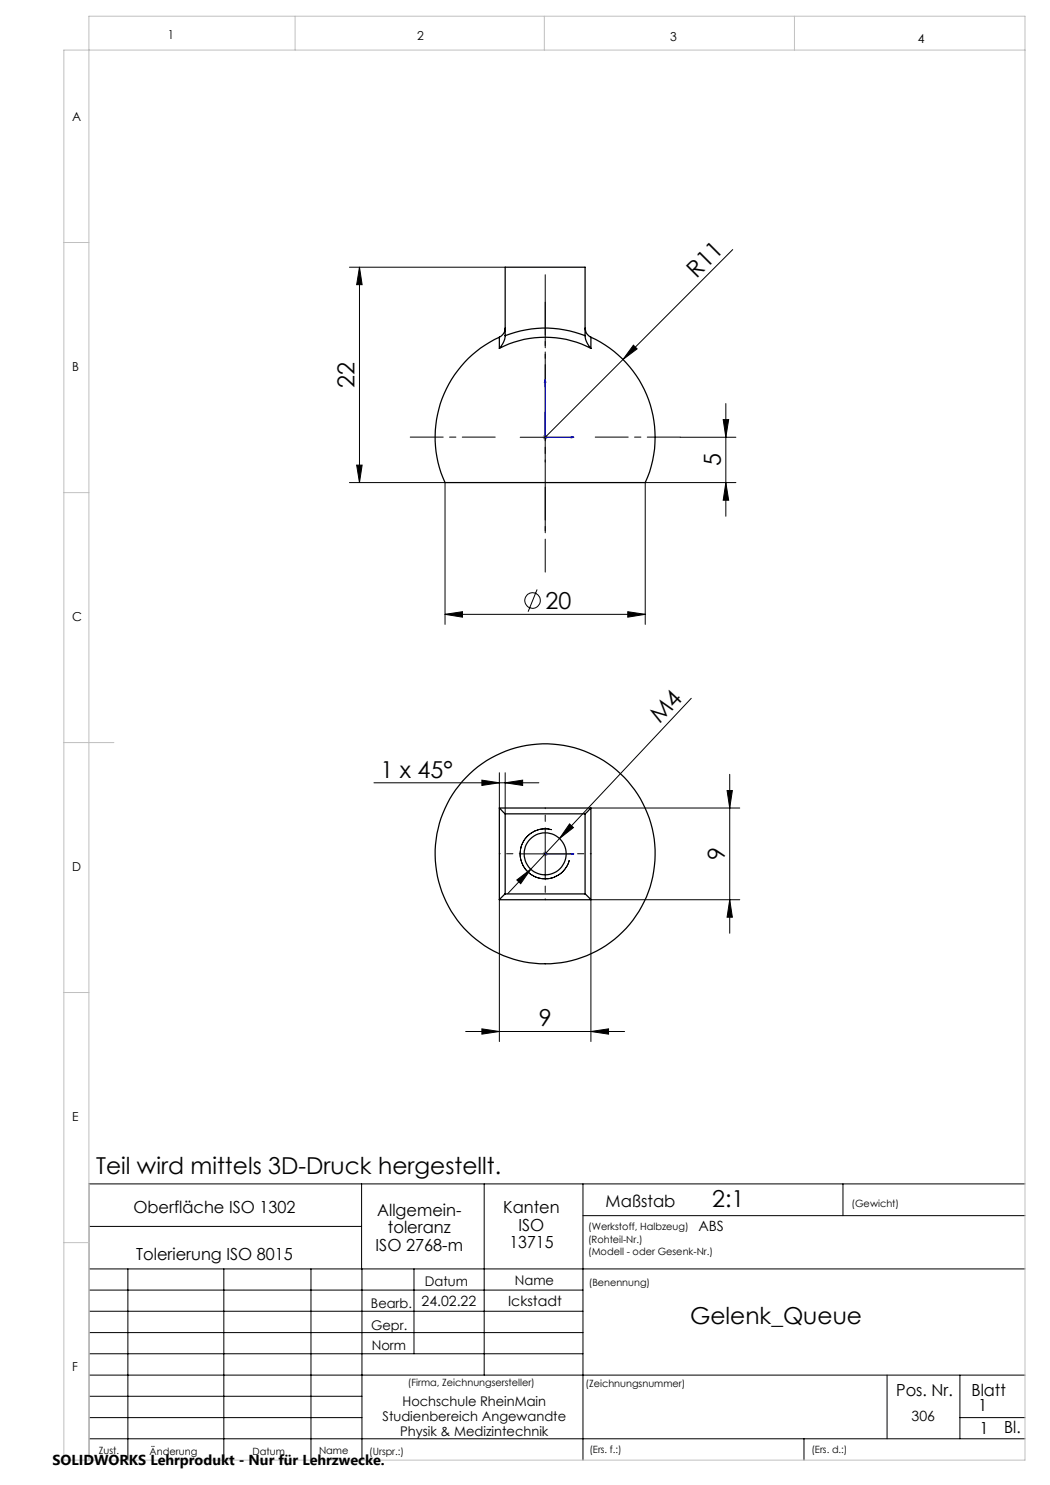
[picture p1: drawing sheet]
<svg xmlns="http://www.w3.org/2000/svg" width="210mm" height="297mm" viewBox="0 0 210 297" stroke-linecap="round" stroke-linejoin="round" font-family="sans-serif">
<g fill="none" stroke="#000" stroke-width=".2">
<path d="M69.9 53.4h31.1M71.9 53.4v43.1M71.9 53.4l.5 3.5h-1.1zM146.5 49.9l-37.5 37.6M126.7 69l.7 .8-2.8 2.1zM69.9 96.5h19.1v28.4M71.3 93h1.1l-.5 3.5zM104 87.5h10M109 82.4v10M136 87.5h11.2M144.6 83.9h1.1l-.5 3.6zM145.2 80.7v22.6"/>
<path d="M145.2 96.5l.5 3.5h-1.1zM147.2 96.5h-18.2v28.4M107.4 117.9l-1.8 4.4M89 122.9l3.5-.6v1.1zM89 122.9h40M125.6 122.3l3.4 .6-3.4 .5zM138.3 139.7l-32.1 34.1M74.8 156.6h33M96.4 156l3.5 .6-3.5 .5zM99.9 154.5v7.1M101 156.6l3.5-.6v1.1zM101 154.5v8.3"/>
<path d="M145.4 158.1h1.1l-.6 3.5zM145.9 154.9v31.8M99.9 179.9v28.4M103.4 176l2.8-2.2-2.1 2.9zM104 170.8h10M106.2 173.8l-4.7 4.9M109 165.8v10M110.3 165.9a5 5 0 0 0-6.1 3.6 5 5 0 0 0 3.5 6.1 5 5 0 0 0 6.1-3.6M113.9 164.8l.8 .7-2.8 2.2zM118.2 161.6h29.8M145.9 179.9l.6 3.5h-1.1zM148 179.9h-29.8v28.4"/>
<path d="M93.1 206.3h31.8M96.4 205.8l3.5 .5-3.5 .5zM118.2 206.3l3.5-.5v1zM72.3 236.8v17M96.8 236.8v38.2M116.6 236.8v55.2M168.6 236.8v6.3M205 236.8h-187.2v55.2M17.8 253.8h187.2M17.8 258h98.8M17.8 245.3h54.5M25.6 253.8v38.2"/>
<path d="M44.8 253.8v38.2M62.2 253.8v38.2M72.4 253.8v38.2M82.8 253.8v17M116.6 243.1h88.4M17.8 270.8h98.8M17.8 266.5h98.8M17.8 262.3h98.8M17.8 279.3h54.6M17.8 275h187.2M177.4 275v12.8M192 275v12.8"/>
<path d="M17.8 287.8h187.2M17.8 283.5h54.6M160.8 287.8v4.2M192 283.5h13"/>
<circle cx="106.5" cy="120.1" r="1.55"/>
</g>
<path d="M109 75.9l.2 .6h-.3zM109 75.9v11.6h5.8M114.2 87.3l.6 .2-.6 .1zM108.9 170.8h.3zM109 170.8h.1M109 170.8h5.8M114.8 170.8h-.6h.6" fill="none" stroke="#00f" stroke-width=".2"/>
<path d="M108.5 87.5h1M108.7 87.1l.7 .7M109 87v.9M109.4 87.1l-.7 .7M108.5 170.8h1M108.7 170.4l.7 .7M109 170.3v1M109.4 170.4l-.7 .7" fill="none" stroke="#808080" stroke-width=".2"/>
<path d="M109 106.2v-51.3" fill="none" stroke="#000" stroke-width=".2" stroke-dasharray="15.2 1.3 1.3 1.3" stroke-dashoffset="1.1"/>
<path d="M109 77.4v-17M99 87.4h-17M109 97.4v17M119 87.4h17" fill="none" stroke="#000" stroke-width=".2" stroke-dasharray="15.2 1.3 1.3 1.3" stroke-dashoffset="8.6"/>
<path d="M59 3.2v6.8M108.9 3.2v6.8M158.9 3.2v6.8M205 10h-192.2v282h192.2v-288.8h-187.2v288.8M12.8 48.5h5M12.8 98.5h5M12.8 148.5h10M12.8 198.5h5M12.8 248.5h5" fill="none" stroke="#c0c0c0" stroke-width=".2"/>
<path d="M104 170.7h-4.2M109 165.7v-4.2M109 175.7v4.2M114 170.7h4.2" fill="none" stroke="#000" stroke-width=".2" stroke-dasharray="15.2 1.3 1.3 1.3" stroke-dashoffset="15"/>
<g fill="#00f">
<path d="M114.2 87.3l.6 .2-.6 .1zM109 75.9l.2 .6h-.3z"/>
<path d="M114.2 170.8h.6zM108.9 170.8h.3z"/>
</g>
<g fill="#000">
<path d="M126.7 69l.7 .8-2.8 2.1z"/>
<path d="M71.9 53.4l.5 3.5h-1.1zM71.3 93h1.1l-.5 3.5zM144.6 83.9h1.1l-.5 3.6zM145.2 96.5l.5 3.5h-1.1zM145.4 158.1h1.1l-.6 3.5zM145.9 179.9l.6 3.5h-1.1z"/>
<path d="M89 122.9l3.5-.6v1.1zM125.6 122.3l3.4 .6-3.4 .5z"/>
<path d="M101 156.6l3.5-.6v1.1zM96.4 156l3.5 .6-3.5 .5z"/>
<path d="M103.4 176l.7 .7 2.1-2.9zM113.9 164.8l-2 2.9 2.8-2.2z"/>
<path d="M118.2 206.3l3.5-.5v1zM96.4 205.8l3.5 .5-3.5 .5z"/>
</g>
<g fill="none" stroke="#000" stroke-width=".25">
<path d="M99.9 67.4a21.7 21.7 0 0 0-10.8 29.1h39.8a21.5 21.5 0 0 0-1.1-20.5 22.2 22.2 0 0 0-9.6-8.6M99.9 69.7a20 20 0 0 1 18.3 0M99.9 67.4v2.3M101 65.6a2.01 2.01 0 0 1-1.1 1.8M101 67.1l-.2 1.2-.9 1.4M101 67.1a21.7 21.7 0 0 1 16 0M101 67.1v-13.7h16v13.7M117 65.6a2.01 2.01 0 0 0 1.2 1.8M117 67.1l.3 1.2 .9 1.4M118.2 67.4v2.3M99.9 161.6l1.1 1.2M99.9 161.6h18.3"/>
<path d="M99.9 161.6v18.3M99.9 179.9h18.3M101 178.8l-1.1 1.1M101 162.8v16M101 178.8h16M101 162.8h16M117 178.8l1.2 1.1M117 162.8v16M118.2 161.6l-1.2 1.2M118.2 161.6v18.3"/>
<circle cx="109" cy="170.8" r="22"/>
<circle cx="109" cy="170.8" r="4.2"/>
</g>
<g font-size="4.7">
<text x="139.3" y="55.8" transform="rotate(-45 139.3 55.8)">R11</text>
<text x="70.9" y="77.6" transform="rotate(-90 70.9 77.6)">22</text>
<text x="144.2" y="93.3" transform="rotate(-90 144.2 93.3)">5</text>
<text x="109.1" y="121.8">20</text>
<text x="131.9" y="144.9" transform="rotate(-47 131.9 144.9)">M4</text>
<text x="76.1" y="155.5">1 x 45°</text>
<text x="144.9" y="172" transform="rotate(-90 144.9 172)">9</text>
<text x="107.8" y="205.3">9</text>
<text x="19.2" y="234.9">Teil wird mittels 3D-Druck hergestellt.</text>
<text x="142.5" y="241.5">2:1</text>
<text x="138" y="264.7">Gelenk_Queue</text>
</g>
<g font-size="3.3">
<text x="26.7" y="242.7">Oberfläche ISO 1302</text>
<text x="75.4" y="243.2">Allgemein-</text>
<text x="100.6" y="242.7">Kanten</text>
<text x="121.1" y="241.4">Maßstab</text>
<text x="27.2" y="251.9">Tolerierung ISO 8015</text>
<text x="75.1" y="250.2">ISO 2768-m</text>
<text x="77.6" y="246.7">toleranz</text>
<text x="101.9" y="249.7">13715</text>
<text x="103.7" y="246.2">ISO</text>
<text x="179.2" y="279.2">Pos. Nr.</text>
<text x="194.3" y="279.2">Blatt</text>
<text x="195.7" y="282.1">1</text>
<text x="195.9" y="286.9">1</text>
<text x="200.8" y="286.7">Bl.</text>
</g>
<text font-size="2.9" x="10.5" y="292.9">SOLIDWORKS Lehrprodukt - Nur für Lehrzwecke.</text>
<g font-size="2.8">
<text x="139.7" y="246.2">ABS</text>
<text x="84.3" y="261.1">24.02.22</text>
<text x="101.6" y="261.1">Ickstadt</text>
<text x="182.3" y="284.2">306</text>
</g>
<g font-size="2.7">
<text x="85" y="257.2">Datum</text>
<text x="103" y="257.1">Name</text>
<text x="74.2" y="261.6">Bearb.</text>
<text x="74.2" y="265.9">Gepr.</text>
<text x="74.3" y="270.1">Norm</text>
<text x="80.5" y="281.1">Hochschule RheinMain</text>
<text x="76.5" y="284.1">Studienbereich Angewandte</text>
<text x="80" y="287.1">Physik &amp; Medizintechnik</text>
</g>
<g font-size="2.5">
<text x="33.6" y="7.8">1</text>
<text x="83.4" y="8.1">2</text>
<text x="134" y="8.2">3</text>
<text x="183.6" y="8.5">4</text>
<text x="14.5" y="24.2">A</text>
<text x="14.5" y="74.2">B</text>
<text x="14.5" y="124.2">C</text>
<text x="14.5" y="174.2">D</text>
<text x="14.5" y="224.2">E</text>
<text x="14.5" y="274.2">F</text>
</g>
<g font-size="2">
<text x="170.3" y="241.4">(Gewicht)</text>
<text x="117.6" y="246.1">(Werkstoff, Halbzeug)</text>
<text x="117.6" y="248.6">(Rohteil-Nr.)</text>
<text x="117.6" y="251.1">(Modell - oder Gesenk-Nr.)</text>
<text x="117.8" y="257.2">(Benennung)</text>
<text x="81.6" y="277.3">(Firma, Zeichnungsersteller)</text>
<text x="117.1" y="277.4">(Zeichnungsnummer)</text>
<text x="19.8" y="290.7">Zust.</text>
<text x="29.9" y="290.9">Änderung</text>
<text x="50.5" y="290.9">Datum</text>
<text x="63.8" y="290.8">Name</text>
<text x="73.9" y="291.1">(Urspr.:)</text>
<text x="117.9" y="290.7">(Ers. f.:)</text>
<text x="162.3" y="290.6">(Ers. d.:)</text>
</g>
</svg>
